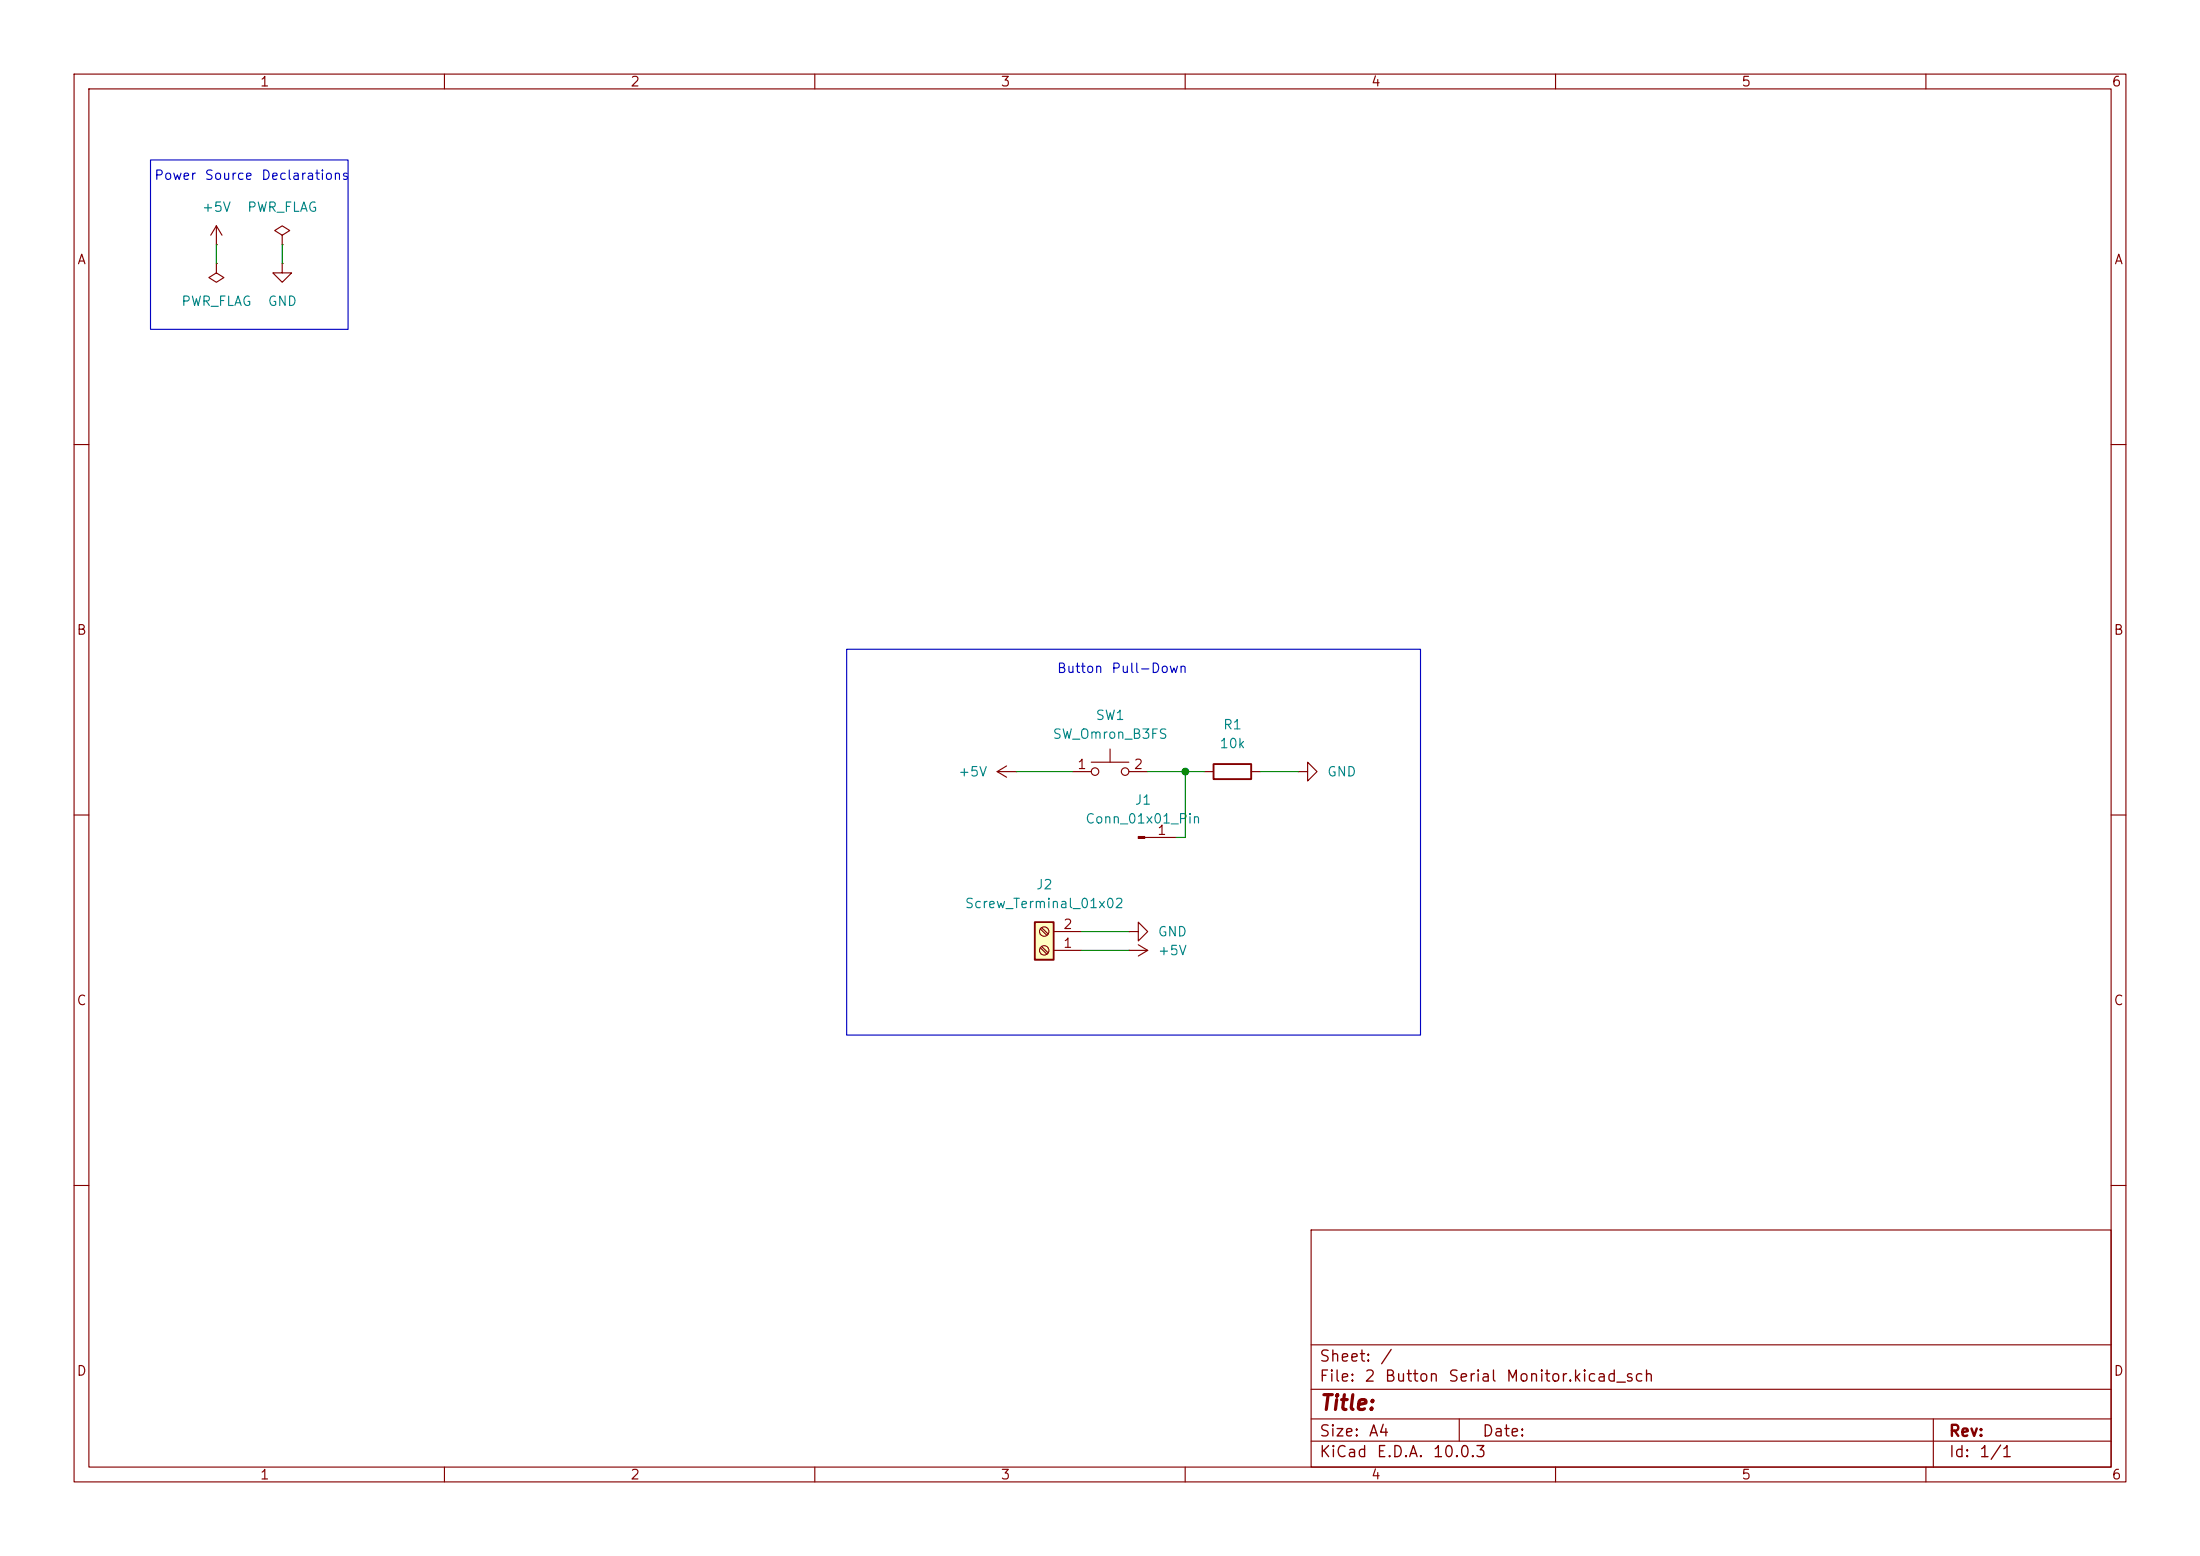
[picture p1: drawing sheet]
<svg xmlns="http://www.w3.org/2000/svg" width="297mm" height="210mm" viewBox="0 0 297 210" stroke-linecap="round" stroke-linejoin="round" font-family="sans-serif">
<g fill="none" stroke="#840000" stroke-width=".15">
<path d="M10 10h277v190h-277zM12 12h273v186h-273zM60 10v2M110 10v2M160 10v2M210 10v2M260 10v2M10 60h2M285 60h2M10 110h2M285 110h2M10 160h2"/>
<path d="M177 166h108v32h-108zM285 160h2M60 198v2M110 198v2M160 198v2M177 194.5h108M177 191.5h108M177 187.5h108M177 181.5h108M197 191.5v3M210 198v2M260 198v2"/>
<path d="M261 191.5v6.5"/>
</g>
<path d="M139.7 124.5h2.5v5h-2.5z" fill="#ffffc2"/>
<path d="M163.8 103.1h5.1v2.1h-5.1zM139.7 124.5h2.5v5h-2.5z" fill="none" stroke="#840000" stroke-width=".25"/>
<g fill="none" stroke="#840000" stroke-width=".15">
<path d="M29.2 35.6v1.2l1 .7-1 .6-1-.6 1-.7M29.2 35.6h.1M29.2 33h.1M29.2 30.5l-.8 1.3M29.2 30.5l.8 1.3M29.2 30.5v2.5M38.1 31.8l1-.7-1-.6-1 .6 1 .7v1.2M38.1 33h.1M38.1 35.6v1.2h1.3l-1.3 1.3-1.3-1.3h1.3M38.1 35.6h.1M134.6 104.1h2.6M134.6 104.1l1.3 .8"/>
<path d="M135.9 103.4l-1.3 .7M137.2 104.1h.1M144.8 104.1h2.5M147.3 102.9h5.1M149.9 101.1v1.8M152.4 104.1h2.5M154.5 113h4.2M162.6 104.1h1.2M168.9 104.1h1.3M175.3 104.1h1.2v-1.2l1.3 1.2-1.3 1.3v-1.3M175.3 104.1h.1M140.5 127.9l.8 .9"/>
<path d="M140.5 125.4l.8 .8M140.6 127.8l.9 .8M140.6 125.2l.9 .9M142.2 128.3h3.8M142.2 125.7h3.8M152.4 125.7h1.3v-1.2l1.2 1.2-1.2 1.3v-1.3M152.4 125.7h.1M152.4 128.3h.1M152.4 128.3h2.5M153.7 127.5l1.2 .8M154.9 128.3l-1.2 .7"/>
<circle cx="147.8" cy="104.1" r=".51"/>
<circle cx="151.9" cy="104.1" r=".51"/>
<circle cx="141" cy="125.7" r=".63"/>
<circle cx="141" cy="128.3" r=".63"/>
</g>
<path d="M153.7 112.9h.8v.3h-.8z" fill="#840000" stroke="#840000" stroke-width=".15"/>
<path d="M29.2 33v2.6M38.1 33v2.6M137.2 104.1h7.6M154.9 104.1h7.7M160 104.1v8.9h-1.3M170.2 104.1h5.1M146 128.3h6.4M146 125.7h6.4" fill="none" stroke="#008400" stroke-width=".15"/>
<path d="M20.3 21.6h26.7v22.9h-26.7zM114.3 87.6h77.5v52.1h-77.5z" fill="none" stroke="#0000c2" stroke-width=".15"/>
<circle cx="160" cy="104.1" r=".46" fill="#008400" stroke="#008400" stroke-width=".14"/>
<text font-size="2" fill="#840000" x="178" y="190.8">Title:</text>
<g font-size="1.5" fill="#840000">
<text x="178" y="184.2">Sheet:</text>
<text x="186.2" y="184.2">/</text>
<text x="178" y="186.9">File:</text>
<text x="184.1" y="186.9">2</text>
<text x="186.8" y="186.9">Button</text>
<text x="195.4" y="186.9">Serial</text>
<text x="203.2" y="186.9">Monitor.kicad_sch</text>
<text x="178" y="197.1">KiCad</text>
<text x="178" y="194.3">Size:</text>
<text x="184.7" y="194.3">A4</text>
<text x="185.7" y="197.1">E.D.A.</text>
<text x="193.3" y="197.1">10.0.3</text>
<text x="200" y="194.3">Date:</text>
<text x="263" y="194.3">Rev:</text>
<text x="263" y="197.1">Id:</text>
<text x="267.1" y="197.1">1/1</text>
</g>
<g font-size="1.3" fill="#840000">
<text x="35" y="12">1</text>
<text x="85" y="12">2</text>
<text x="135" y="12">3</text>
<text x="185" y="12">4</text>
<text x="235" y="12">5</text>
<text x="285" y="12">6</text>
<text x="10.3" y="36">A</text>
<text x="285.3" y="36">A</text>
<text x="10.3" y="86">B</text>
<text x="285.3" y="86">B</text>
<text x="145.3" y="104.1">1</text>
<text x="153" y="104.1">2</text>
<text x="156.1" y="113">1</text>
<text x="143.4" y="125.7">2</text>
<text x="143.4" y="128.2">1</text>
<text x="10.3" y="136">C</text>
<text x="285.3" y="136">C</text>
<text x="10.3" y="186">D</text>
<text x="285.3" y="186">D</text>
<text x="35" y="200">1</text>
<text x="85" y="200">2</text>
<text x="135" y="200">3</text>
<text x="185" y="200">4</text>
<text x="235" y="200">5</text>
<text x="285" y="200">6</text>
</g>
<g font-size="1.3" fill="#0000c2">
<text x="20.7" y="24.6">Power</text>
<text x="27.5" y="24.6">Source</text>
<text x="35.2" y="24.6">Declarations</text>
<text x="142.6" y="91.1">Button</text>
<text x="149.9" y="91.1">Pull-Down</text>
</g>
<g font-size="1.3" fill="#008484">
<text x="27.2" y="28.9">+5V</text>
<text x="33.3" y="28.9">PWR_FLAG</text>
<text x="24.4" y="41.6">PWR_FLAG</text>
<text x="36.1" y="41.6">GND</text>
<text x="142" y="100">SW_Omron_B3FS</text>
<text x="147.8" y="97.5">SW1</text>
<text x="164.5" y="101.3">10k</text>
<text x="165" y="98.8">R1</text>
<text x="129.3" y="105.1">+5V</text>
<text x="179.1" y="105.1">GND</text>
<text x="146.4" y="111.5">Conn_01x01_Pin</text>
<text x="153.1" y="108.9">J1</text>
<text x="130.2" y="122.9">Screw_Terminal_01x02</text>
<text x="139.8" y="120.4">J2</text>
<text x="156.2" y="126.7">GND</text>
<text x="156.2" y="129.2">+5V</text>
</g>
</svg>
